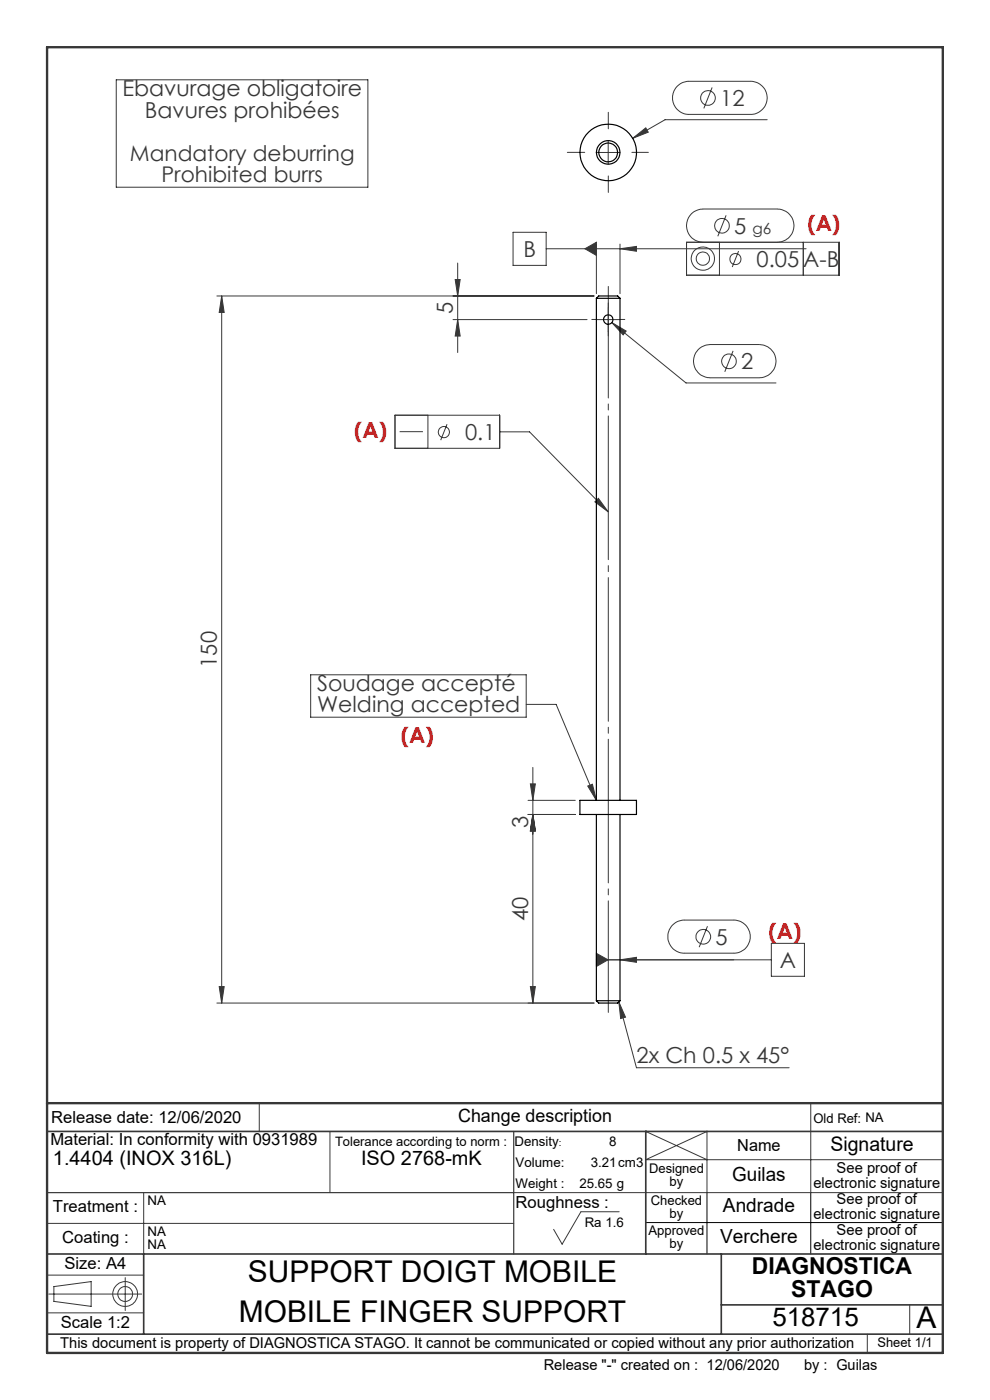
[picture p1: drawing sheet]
<svg xmlns="http://www.w3.org/2000/svg" width="210mm" height="297mm" viewBox="0 0 210 297" stroke-linecap="round" stroke-linejoin="round" font-family="sans-serif">
<g fill="none" stroke="#373737" stroke-width=".21">
<path d="M24.7 16.9h53.3v22.8h-53.3zM143.5 18.4a3.4 3.4 0 0 1 2.7-1.2h13a3.5 3.5 0 0 1 3.5 3.6 3.5 3.5 0 0 1-3.5 3.5h-13a3.5 3.5 0 0 1-3.3-2.1 3.5 3.5 0 0 1 .6-3.8zM151.1 18.6l-1.8 4.4M126.5 32.3h5M129 29.8v5.1M134.2 29.3l2.8-2.2 .5 .9zM162.7 25.4h-21.6l-6.9 3.9M96.6 59.3h1l-.5 3.5zM97.1 55.8v19M108.8 49.3h7.1v7h-7.1zM115.9 52.8h55.1M124.1 52.8l2.4-1.4v2.8z"/>
<path d="M126.5 51.8v10.5M131.5 52.8l3.5-.5v1zM131.5 51.8v10.5M145.6 51.4h32.4v7h-32.4zM149.2 51.4a3.5 3.5 0 0 1-3.6-3.5 3.5 3.5 0 0 1 3.6-3.6h15.7a3.5 3.5 0 0 1 3.5 3.6 3.5 3.5 0 0 1-3.5 3.5M152.6 51.4v7M154 45.7l-1.7 4.4M156.7 53.3l-1.4 3.4M170.4 51.4v7M46 62.8h80M47 62.8l.6 3.5h-1.1zM47 62.8v150"/>
<path d="M96.1 67.8h28.4M97.1 67.8l.5 3.5h-1zM126.5 67.8h5M129 65.3v5M129.8 68.4l3 1.8-.6 .8zM129.8 68.4l15.7 12.8h19.1M148 74.3a3.8 3.8 0 0 1 2.6-1.2h10.5a3.5 3.5 0 0 1 3.5 3.5 3.5 3.5 0 0 1-3.5 3.5h-10.5a3.5 3.5 0 0 1-3.2-2 3.5 3.5 0 0 1 .6-3.8zM155.5 74.4l-1.8 4.5M83.8 88.1h22.2v7h-22.2zM84.8 91.6h4.9M90.8 88.1v7M94.8 90l-1.3 3.4"/>
<path d="M106 91.6h6.3l16.7 17M126.9 105.7l2.1 2.9-2.8-2.1zM65.9 143.2h45.7v8.9h-45.7zM111.6 149.4h6.4l8.5 20.4M112 172.8h10M112 169.8h10M112.5 166.3h1.1l-.6 3.5zM113 172.8l.6 3.5h-1.1zM113 162.8v50M124.7 166.8l1-.4 .8 3.4zM142.6 196.4a3.4 3.4 0 0 1 2.6-1.2h10.4a3.5 3.5 0 0 1 3.5 3.5 3.5 3.5 0 0 1-3.5 3.5h-10.4a3.5 3.5 0 0 1-3.2-2.1 3.5 3.5 0 0 1 .6-3.7zM150.1 196.5l-1.8 4.4"/>
<path d="M46 212.8h80M46.5 209.3h1.1l-.6 3.5zM112.5 209.3h1.1l-.6 3.5zM126.5 203.6h37.1M126.5 202.2l2.5 1.4-2.5 1.4zM131.3 212.5l1.4 3.3-1 .3zM131.3 212.5l3.7 14h32.4M131.5 203.6l3.5-.5v1zM163.6 200.1h7v7h-7zM55 234v6M137.1 239.8l-.1 .2 13 6M172 234v19"/>
<path d="M10 259.5h99M30.5 253v13M70 240v13M109 253h91M131.3 257.1h-8.1l-4 6.8-1.8-3.1M200 246h-63l13-6v13M10 278.5h20.5M10 270.5h20.5M10.3 274.5h19.8M11.4 272.9l7.9-1v5.2l-7.9-1zM26.6 271v7M193 276.8v6.2"/>
<path d="M184 283v4"/>
<circle cx="150.2" cy="20.8" r="1.56"/>
<circle cx="149.1" cy="54.9" r="2.47"/>
<circle cx="149.1" cy="54.9" r="1.4"/>
<circle cx="153.1" cy="47.9" r="1.55"/>
<circle cx="156" cy="55" r="1.19"/>
<circle cx="154.6" cy="76.7" r="1.55"/>
<circle cx="94.2" cy="91.7" r="1.19"/>
<circle cx="149.2" cy="198.7" r="1.56"/>
<circle cx="26.5" cy="274.5" r="1.58"/>
<circle cx="26.5" cy="274.5" r="2.63"/>
</g>
<path d="M124 32.3h-3.7M129 27.3v-3.5M129 37.3v3.5M134 32.3h3.5M126.5 67.8h-1M129 65.3v-1M129 70.3v1M131.5 67.8h1" fill="none" stroke="#373737" stroke-width=".21" stroke-dasharray="30.5 1.3 1.3 1.3"/>
<path d="M129 60.8v154" fill="none" stroke="#373737" stroke-width=".21" stroke-dasharray="30.5 1.3 1.3 1.3" stroke-dashoffset="6.8"/>
<path d="M137 259.4h63M150 253v13M172 253v13" fill="none" stroke="#000" stroke-width=".21"/>
<path d="M10 253h99M109 240v26" fill="none" stroke="#373737" stroke-width=".25"/>
<path d="M10 240h190M137 240v26M10 266h190M30.5 266v17M153 266v17M153 276.8h47M10 283h190" fill="none" stroke="#373737" stroke-width=".35"/>
<path d="M10 10h190v277h-190zM10 234h190" fill="none" stroke="#373737" stroke-width=".5"/>
<g fill="#373737">
<path d="M124.7 166.8l1-.4 .8 3.4zM126.9 105.7l2.1 2.9-2.8-2.1zM126.5 202.2l2.5 1.4-2.5 1.4zM124.1 52.8l2.4 1.4v-2.8z"/>
<path d="M134.2 29.3l3.3-1.3-.5-.9zM131.3 212.5l1.4 3.3-1 .3zM129.8 68.4l2.4 2.6 .6-.8zM131.5 52.8l3.5-.5v1zM131.5 203.6l3.5-.5v1z"/>
<path d="M112.5 209.3h1.1l-.6 3.5zM113 172.8l.6 3.5h-1.1zM113 172.8l.6 3.5h-1.1zM112.5 166.3h1.1l-.6 3.5z"/>
<path d="M47 62.8l.6 3.5h-1.1zM46.5 209.3h1.1l-.6 3.5zM96.6 59.3h1l-.5 3.5zM97.1 67.8l.5 3.5h-1z"/>
</g>
<g fill="none" stroke="#000" stroke-width=".25">
<path d="M126.5 63.3h5M126.5 63.3l.5-.5h4l.5 .5M126.5 63.3v106.5M131.5 63.3v106.5M123 169.8h12v3h-12zM126.5 172.8v39.5M131.5 172.8v39.5M126.5 212.3h5M126.5 212.3l.5 .5h4l.5-.5"/>
<circle cx="129" cy="32.3" r="2.01"/>
<circle cx="129" cy="32.3" r="6"/>
<circle cx="129" cy="32.3" r="2.51"/>
<circle cx="129" cy="67.8" r="1"/>
</g>
<g font-size="6.3">
<text x="52.6" y="272">SUPPORT DOIGT MOBILE</text>
<text x="50.7" y="280.5">MOBILE FINGER SUPPORT</text>
<text x="194.4" y="281.6">A</text>
</g>
<text font-size="5.5" x="163.8" y="281.3">518715</text>
<g font-size="4.9">
<text x="159.5" y="270.3">DIAGNOSTICA</text>
<text x="167.8" y="275.2">STAGO</text>
</g>
<g font-size="4.7" fill="#373737">
<text x="26" y="20.4">Ebavurage obligatoire</text>
<text x="152.8" y="22.5">12</text>
<text x="30.7" y="24.9">Bavures prohibées</text>
<text x="155.7" y="49.6">5</text>
<text x="111" y="54.5">B</text>
<text x="160.5" y="56.6">0.05 A-B</text>
<text x="96.1" y="66.6" transform="rotate(-90 96.1 66.6)">5</text>
<text x="157.2" y="78.3">2</text>
<text x="98.7" y="93.3">0.1</text>
<text x="46" y="141.6" transform="rotate(-90 46 141.6)">150</text>
<text x="67.3" y="146.6">Soudage accepté</text>
<text x="67.3" y="151.1">Welding accepted</text>
<text x="112" y="175.6" transform="rotate(-90 112 175.6)">3</text>
<text x="112" y="195.4" transform="rotate(-90 112 195.4)">40</text>
<text x="151.8" y="200.4">5</text>
<text x="165.4" y="205.4">A</text>
<text x="135" y="225.5">2x Ch 0.5 x 45°</text>
</g>
<g font-size="4.7" fill="#f00">
<text x="171.3" y="49">(A)</text>
<text x="75.1" y="93">(A)</text>
<text x="85" y="157.7">(A)</text>
<text x="163" y="199.1">(A)</text>
</g>
<g font-size="4.6" fill="#373737">
<text x="27.5" y="34.1">Mandatory deburring</text>
<text x="34.3" y="38.7">Prohibited burrs</text>
</g>
<g font-size="4.2">
<text x="176.2" y="244.2">Signature</text>
<text x="11.2" y="247.1">1.4404 (INOX 316L)</text>
<text x="76.6" y="247.1">ISO 2768-mK</text>
</g>
<g font-size="4.1">
<text x="155.3" y="250.5">Guilas</text>
<text x="153.4" y="257.2">Andrade</text>
<text x="152.8" y="263.7">Verchere</text>
</g>
<text font-size="3.9" x="97.2" y="238.1">Change description</text>
<g font-size="3.5">
<text x="10.9" y="238.3">Release date: 12/06/2020</text>
<text x="10.7" y="242.8">Material: In conformity with 0931989</text>
<text x="156.4" y="244.2">Name</text>
<text x="11.2" y="257.2">Treatment :</text>
<text x="109.4" y="256.3">Roughness :</text>
<text x="13.2" y="263.7">Coating :</text>
<text x="13.7" y="269.2">Size: A4</text>
<text x="12.9" y="281.7">Scale 1:2</text>
</g>
<text font-size="3.3" fill="#373737" x="159.6" y="49.6">g6</text>
<g font-size="3.2">
<text x="172.6" y="251.9">electronic signature</text>
<text x="177.5" y="248.8">See proof of</text>
<text x="177.5" y="255.5">See proof of</text>
<text x="172.6" y="258.7">electronic signature</text>
<text x="177.5" y="261.9">See proof of</text>
<text x="172.6" y="265.1">electronic signature</text>
<text x="12.8" y="285.9">This document is property of DIAGNOSTICA STAGO. It cannot be communicated or copied without any prior authorization</text>
<text x="115.3" y="290.5">Release &quot;-&quot; created on : 12/06/2020</text>
<text x="170.5" y="290.5">by : Guilas</text>
</g>
<g font-size="2.8">
<text x="172.6" y="238.1">Old Ref: NA</text>
<text x="109.1" y="243">Density</text>
<text x="129.2" y="243">8</text>
<text x="109.4" y="247.5">Volume:</text>
<text x="125.3" y="247.5">3.21cm3</text>
<text x="137.7" y="248.8">Designed</text>
<text x="142" y="251.7">by</text>
<text x="31.3" y="255.7">NA</text>
<text x="109.4" y="252.1">Weight :</text>
<text x="122.9" y="252.1">25.65 g</text>
<text x="138" y="255.5">Checked</text>
<text x="31.3" y="262.3">NA</text>
<text x="124" y="260.3">Ra 1.6</text>
<text x="137.6" y="262">Approved</text>
<text x="142" y="258.4">by</text>
<text x="31.3" y="265">NA</text>
<text x="142" y="264.8">by</text>
<text x="186.1" y="285.8">Sheet 1/1</text>
</g>
<text font-size="2.7" x="71.1" y="243.1">Tolerance according to norm :</text>
<text font-size="2.1" x="118.5" y="243">:</text>
</svg>
